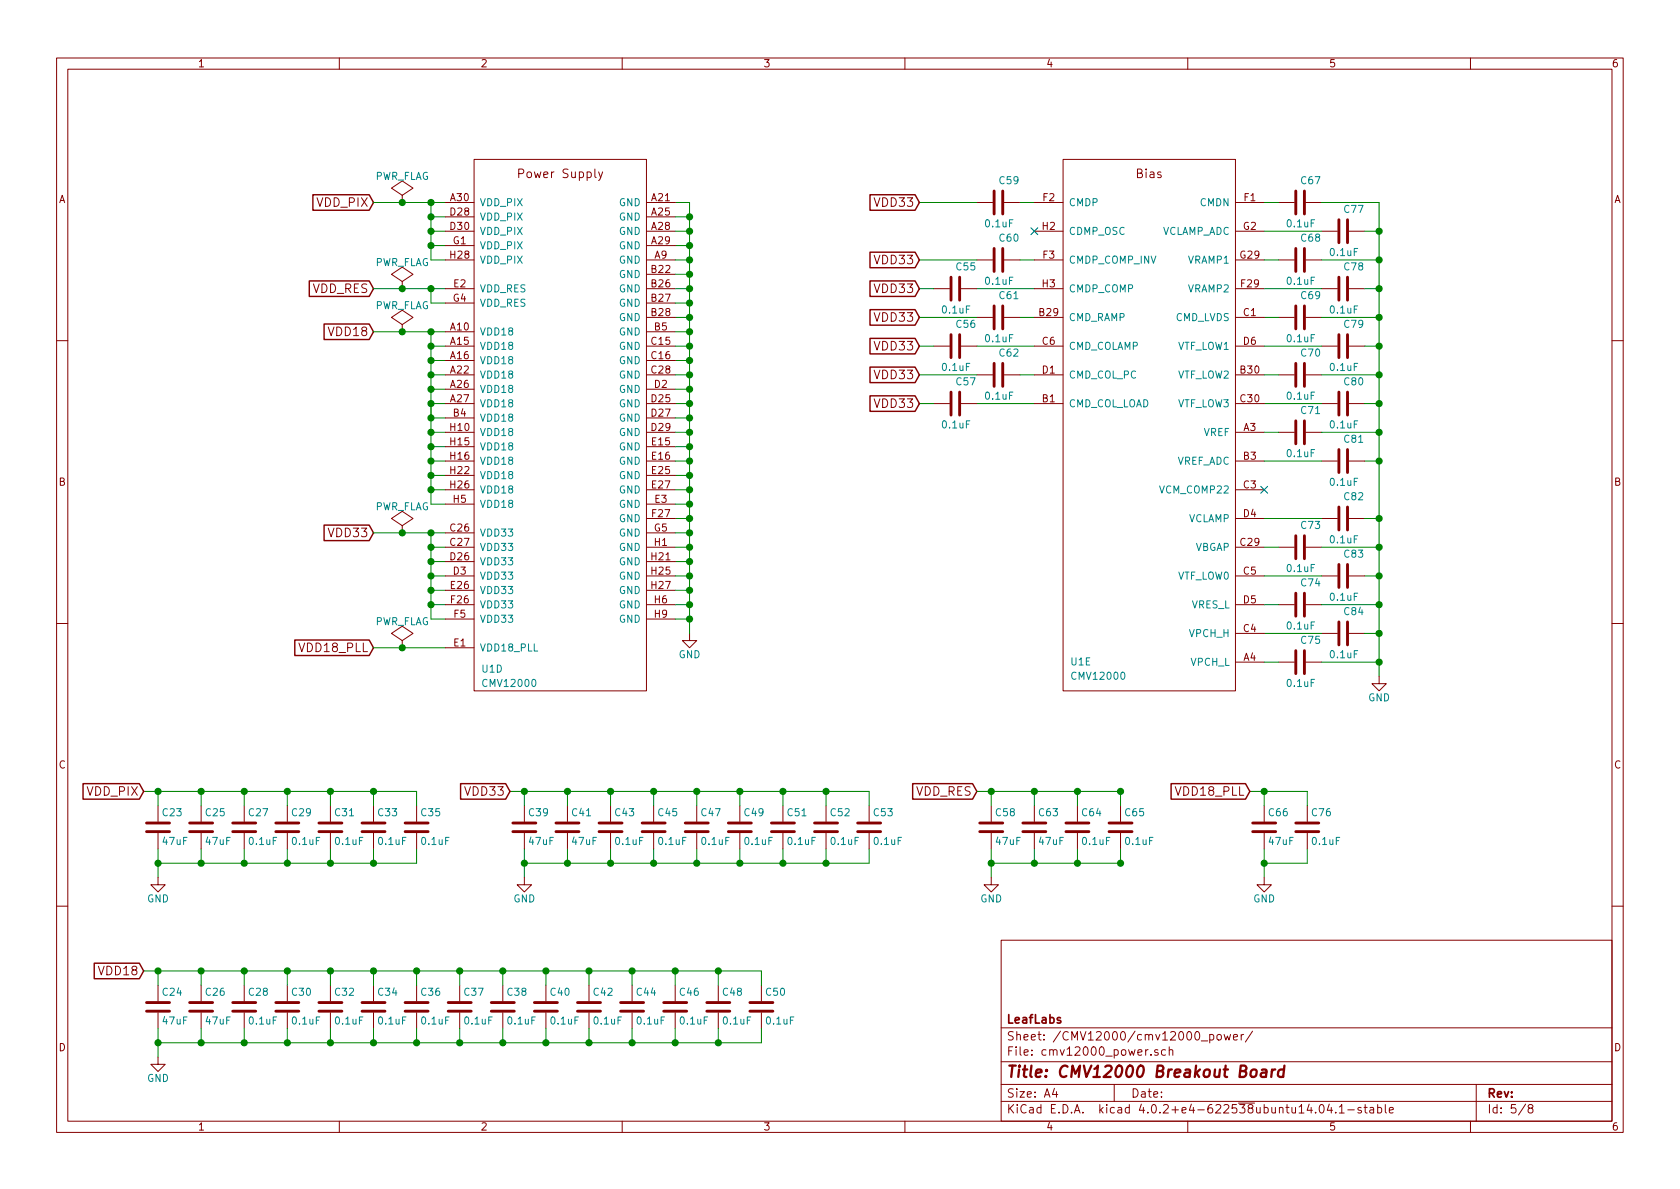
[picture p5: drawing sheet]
EESchema Schematic File Version 2
LIBS:power
LIBS:device
LIBS:transistors
LIBS:conn
LIBS:linear
LIBS:regul
LIBS:74xx
LIBS:cmos4000
LIBS:adc-dac
LIBS:memory
LIBS:xilinx
LIBS:microcontrollers
LIBS:dsp
LIBS:microchip
LIBS:analog_switches
LIBS:motorola
LIBS:texas
LIBS:intel
LIBS:audio
LIBS:interface
LIBS:digital-audio
LIBS:philips
LIBS:display
LIBS:cypress
LIBS:siliconi
LIBS:opto
LIBS:atmel
LIBS:contrib
LIBS:valves
LIBS:leaf
LIBS:cmv12000_breakout-cache
EELAYER 25 0
EELAYER END
$Descr A4 11693 8268
encoding utf-8
Sheet 5 8
Title "CMV12000 Breakout Board"
Date ""
Rev ""
Comp "LeafLabs"
Comment1 ""
Comment2 ""
Comment3 ""
Comment4 ""
$EndDescr
Text GLabel 2600 1400 0    60   Input ~ 0
VDD_PIX
$Comp
L PWR_FLAG #FLG046
U 1 1
P 2800 1400
F 0 "#FLG046" H 2800 1495 50  0001 C CNN
F 1 "PWR_FLAG" H 2800 1580 50  0000 C CNN
F 2 "" H 2800 1400 50  0000 C CNN
F 3 "" H 2800 1400 50  0000 C CNN
	1    2800 1400
	1    0    0    -1  
$EndComp
$Comp
L PWR_FLAG #FLG047
U 1 1
P 2800 2000
F 0 "#FLG047" H 2800 2095 50  0001 C CNN
F 1 "PWR_FLAG" H 2800 2180 50  0000 C CNN
F 2 "" H 2800 2000 50  0000 C CNN
F 3 "" H 2800 2000 50  0000 C CNN
	1    2800 2000
	1    0    0    -1  
$EndComp
Text GLabel 2600 2000 0    60   Input ~ 0
VDD_RES
Text GLabel 2600 2300 0    60   Input ~ 0
VDD18
$Comp
L PWR_FLAG #FLG048
U 1 1
P 2800 2300
F 0 "#FLG048" H 2800 2395 50  0001 C CNN
F 1 "PWR_FLAG" H 2800 2480 50  0000 C CNN
F 2 "" H 2800 2300 50  0000 C CNN
F 3 "" H 2800 2300 50  0000 C CNN
	1    2800 2300
	1    0    0    -1  
$EndComp
Text GLabel 2600 3700 0    60   Input ~ 0
VDD33
$Comp
L PWR_FLAG #FLG049
U 1 1
P 2800 3700
F 0 "#FLG049" H 2800 3795 50  0001 C CNN
F 1 "PWR_FLAG" H 2800 3880 50  0000 C CNN
F 2 "" H 2800 3700 50  0000 C CNN
F 3 "" H 2800 3700 50  0000 C CNN
	1    2800 3700
	1    0    0    -1  
$EndComp
Text GLabel 2600 4500 0    60   Input ~ 0
VDD18_PLL
$Comp
L GND #PWR050
U 1 1
P 4800 4400
F 0 "#PWR050" H 4800 4150 50  0001 C CNN
F 1 "GND" H 4800 4250 50  0000 C CNN
F 2 "" H 4800 4400 50  0000 C CNN
F 3 "" H 4800 4400 50  0000 C CNN
	1    4800 4400
	1    0    0    -1  
$EndComp
$Comp
L C C59
U 1 1
P 6950 1400
F 0 "C59" V 6800 1400 50  0000 L CNN
F 1 "0.1uF" V 7100 1300 50  0000 L CNN
F 2 "Capacitors_SMD:C_0603" H 6988 1250 50  0001 C CNN
F 3 "" H 6950 1400 50  0000 C CNN
	1    6950 1400
	0    1    1    0   
$EndComp
$Comp
L C C60
U 1 1
P 6950 1800
F 0 "C60" V 6800 1800 50  0000 L CNN
F 1 "0.1uF" V 7100 1700 50  0000 L CNN
F 2 "Capacitors_SMD:C_0603" H 6988 1650 50  0001 C CNN
F 3 "" H 6950 1800 50  0000 C CNN
	1    6950 1800
	0    1    1    0   
$EndComp
$Comp
L C C55
U 1 1
P 6650 2000
F 0 "C55" V 6500 2000 50  0000 L CNN
F 1 "0.1uF" V 6800 1900 50  0000 L CNN
F 2 "Capacitors_SMD:C_0603" H 6688 1850 50  0001 C CNN
F 3 "" H 6650 2000 50  0000 C CNN
	1    6650 2000
	0    1    1    0   
$EndComp
$Comp
L C C61
U 1 1
P 6950 2200
F 0 "C61" V 6800 2200 50  0000 L CNN
F 1 "0.1uF" V 7100 2100 50  0000 L CNN
F 2 "Capacitors_SMD:C_0603" H 6988 2050 50  0001 C CNN
F 3 "" H 6950 2200 50  0000 C CNN
	1    6950 2200
	0    1    1    0   
$EndComp
$Comp
L C C56
U 1 1
P 6650 2400
F 0 "C56" V 6500 2400 50  0000 L CNN
F 1 "0.1uF" V 6800 2300 50  0000 L CNN
F 2 "Capacitors_SMD:C_0603" H 6688 2250 50  0001 C CNN
F 3 "" H 6650 2400 50  0000 C CNN
	1    6650 2400
	0    1    1    0   
$EndComp
$Comp
L C C62
U 1 1
P 6950 2600
F 0 "C62" V 6800 2600 50  0000 L CNN
F 1 "0.1uF" V 7100 2500 50  0000 L CNN
F 2 "Capacitors_SMD:C_0603" H 6988 2450 50  0001 C CNN
F 3 "" H 6950 2600 50  0000 C CNN
	1    6950 2600
	0    1    1    0   
$EndComp
$Comp
L C C57
U 1 1
P 6650 2800
F 0 "C57" V 6500 2800 50  0000 L CNN
F 1 "0.1uF" V 6800 2700 50  0000 L CNN
F 2 "Capacitors_SMD:C_0603" H 6688 2650 50  0001 C CNN
F 3 "" H 6650 2800 50  0000 C CNN
	1    6650 2800
	0    1    1    0   
$EndComp
$Comp
L C C67
U 1 1
P 9050 1400
F 0 "C67" V 8900 1400 50  0000 L CNN
F 1 "0.1uF" V 9200 1300 50  0000 L CNN
F 2 "Capacitors_SMD:C_0603" H 9088 1250 50  0001 C CNN
F 3 "" H 9050 1400 50  0000 C CNN
	1    9050 1400
	0    1    1    0   
$EndComp
$Comp
L C C77
U 1 1
P 9350 1600
F 0 "C77" V 9200 1600 50  0000 L CNN
F 1 "0.1uF" V 9500 1500 50  0000 L CNN
F 2 "Capacitors_SMD:C_0603" H 9388 1450 50  0001 C CNN
F 3 "" H 9350 1600 50  0000 C CNN
	1    9350 1600
	0    1    1    0   
$EndComp
$Comp
L C C68
U 1 1
P 9050 1800
F 0 "C68" V 8900 1800 50  0000 L CNN
F 1 "0.1uF" V 9200 1700 50  0000 L CNN
F 2 "Capacitors_SMD:C_0603" H 9088 1650 50  0001 C CNN
F 3 "" H 9050 1800 50  0000 C CNN
	1    9050 1800
	0    1    1    0   
$EndComp
$Comp
L C C78
U 1 1
P 9350 2000
F 0 "C78" V 9200 2000 50  0000 L CNN
F 1 "0.1uF" V 9500 1900 50  0000 L CNN
F 2 "Capacitors_SMD:C_0603" H 9388 1850 50  0001 C CNN
F 3 "" H 9350 2000 50  0000 C CNN
	1    9350 2000
	0    1    1    0   
$EndComp
$Comp
L C C69
U 1 1
P 9050 2200
F 0 "C69" V 8900 2200 50  0000 L CNN
F 1 "0.1uF" V 9200 2100 50  0000 L CNN
F 2 "Capacitors_SMD:C_0603" H 9088 2050 50  0001 C CNN
F 3 "" H 9050 2200 50  0000 C CNN
	1    9050 2200
	0    1    1    0   
$EndComp
$Comp
L C C79
U 1 1
P 9350 2400
F 0 "C79" V 9200 2400 50  0000 L CNN
F 1 "0.1uF" V 9500 2300 50  0000 L CNN
F 2 "Capacitors_SMD:C_0603" H 9388 2250 50  0001 C CNN
F 3 "" H 9350 2400 50  0000 C CNN
	1    9350 2400
	0    1    1    0   
$EndComp
$Comp
L C C70
U 1 1
P 9050 2600
F 0 "C70" V 8900 2600 50  0000 L CNN
F 1 "0.1uF" V 9200 2500 50  0000 L CNN
F 2 "Capacitors_SMD:C_0603" H 9088 2450 50  0001 C CNN
F 3 "" H 9050 2600 50  0000 C CNN
	1    9050 2600
	0    1    1    0   
$EndComp
$Comp
L C C80
U 1 1
P 9350 2800
F 0 "C80" V 9200 2800 50  0000 L CNN
F 1 "0.1uF" V 9500 2700 50  0000 L CNN
F 2 "Capacitors_SMD:C_0603" H 9388 2650 50  0001 C CNN
F 3 "" H 9350 2800 50  0000 C CNN
	1    9350 2800
	0    1    1    0   
$EndComp
$Comp
L C C71
U 1 1
P 9050 3000
F 0 "C71" V 8900 3000 50  0000 L CNN
F 1 "0.1uF" V 9200 2900 50  0000 L CNN
F 2 "Capacitors_SMD:C_0603" H 9088 2850 50  0001 C CNN
F 3 "" H 9050 3000 50  0000 C CNN
	1    9050 3000
	0    1    1    0   
$EndComp
$Comp
L C C81
U 1 1
P 9350 3200
F 0 "C81" V 9200 3200 50  0000 L CNN
F 1 "0.1uF" V 9500 3100 50  0000 L CNN
F 2 "Capacitors_SMD:C_0603" H 9388 3050 50  0001 C CNN
F 3 "" H 9350 3200 50  0000 C CNN
	1    9350 3200
	0    1    1    0   
$EndComp
$Comp
L C C82
U 1 1
P 9350 3600
F 0 "C82" V 9200 3600 50  0000 L CNN
F 1 "0.1uF" V 9500 3500 50  0000 L CNN
F 2 "Capacitors_SMD:C_0603" H 9388 3450 50  0001 C CNN
F 3 "" H 9350 3600 50  0000 C CNN
	1    9350 3600
	0    1    1    0   
$EndComp
$Comp
L C C73
U 1 1
P 9050 3800
F 0 "C73" V 8900 3800 50  0000 L CNN
F 1 "0.1uF" V 9200 3700 50  0000 L CNN
F 2 "Capacitors_SMD:C_0603" H 9088 3650 50  0001 C CNN
F 3 "" H 9050 3800 50  0000 C CNN
	1    9050 3800
	0    1    1    0   
$EndComp
$Comp
L C C83
U 1 1
P 9350 4000
F 0 "C83" V 9200 4000 50  0000 L CNN
F 1 "0.1uF" V 9500 3900 50  0000 L CNN
F 2 "Capacitors_SMD:C_0603" H 9388 3850 50  0001 C CNN
F 3 "" H 9350 4000 50  0000 C CNN
	1    9350 4000
	0    1    1    0   
$EndComp
$Comp
L C C74
U 1 1
P 9050 4200
F 0 "C74" V 8900 4200 50  0000 L CNN
F 1 "0.1uF" V 9200 4100 50  0000 L CNN
F 2 "Capacitors_SMD:C_0603" H 9088 4050 50  0001 C CNN
F 3 "" H 9050 4200 50  0000 C CNN
	1    9050 4200
	0    1    1    0   
$EndComp
$Comp
L C C84
U 1 1
P 9350 4400
F 0 "C84" V 9200 4400 50  0000 L CNN
F 1 "0.1uF" V 9500 4300 50  0000 L CNN
F 2 "Capacitors_SMD:C_0603" H 9388 4250 50  0001 C CNN
F 3 "" H 9350 4400 50  0000 C CNN
	1    9350 4400
	0    1    1    0   
$EndComp
$Comp
L C C75
U 1 1
P 9050 4600
F 0 "C75" V 8900 4600 50  0000 L CNN
F 1 "0.1uF" V 9200 4500 50  0000 L CNN
F 2 "Capacitors_SMD:C_0603" H 9088 4450 50  0001 C CNN
F 3 "" H 9050 4600 50  0000 C CNN
	1    9050 4600
	0    1    1    0   
$EndComp
Wire Wire Line
	3000 1800 3100 1800
Wire Wire Line
	2600 1400 3100 1400
Wire Wire Line
	3100 1500 3000 1500
Connection ~ 3000 1500
Wire Wire Line
	3000 1600 3100 1600
Connection ~ 3000 1600
Wire Wire Line
	3000 1700 3100 1700
Connection ~ 3000 1700
Wire Wire Line
	3000 1400 3000 1800
Connection ~ 3000 1400
Wire Wire Line
	3100 2100 3000 2100
Wire Wire Line
	3000 2100 3000 2000
Wire Wire Line
	2600 2000 3100 2000
Connection ~ 3000 2000
Connection ~ 2800 2000
Connection ~ 2800 1400
Wire Wire Line
	3100 3500 3000 3500
Wire Wire Line
	3000 3500 3000 2300
Wire Wire Line
	2600 2300 3100 2300
Wire Wire Line
	3100 2400 3000 2400
Connection ~ 3000 2400
Wire Wire Line
	3100 2500 3000 2500
Connection ~ 3000 2500
Wire Wire Line
	3100 2600 3000 2600
Connection ~ 3000 2600
Wire Wire Line
	3100 2700 3000 2700
Connection ~ 3000 2700
Wire Wire Line
	3100 2800 3000 2800
Connection ~ 3000 2800
Wire Wire Line
	3000 2800 3000 2900
Wire Wire Line
	3000 2900 3100 2900
Wire Wire Line
	3100 3000 3000 3000
Connection ~ 3000 3000
Wire Wire Line
	3100 3100 3000 3100
Connection ~ 3000 3100
Wire Wire Line
	3100 3200 3000 3200
Connection ~ 3000 3200
Wire Wire Line
	3100 3300 3000 3300
Connection ~ 3000 3300
Wire Wire Line
	3100 3400 3000 3400
Connection ~ 3000 3400
Connection ~ 3000 2900
Connection ~ 3000 2300
Connection ~ 2800 2300
Wire Wire Line
	3100 4300 3000 4300
Wire Wire Line
	3000 4300 3000 3700
Wire Wire Line
	2600 3700 3100 3700
Wire Wire Line
	3100 3800 3000 3800
Connection ~ 3000 3800
Wire Wire Line
	3100 3900 3000 3900
Connection ~ 3000 3900
Wire Wire Line
	3100 4000 3000 4000
Connection ~ 3000 4000
Wire Wire Line
	3100 4100 3000 4100
Connection ~ 3000 4100
Wire Wire Line
	3100 4200 3000 4200
Connection ~ 3000 4200
Connection ~ 3000 3700
Connection ~ 2800 3700
Wire Wire Line
	3100 4500 2600 4500
Wire Wire Line
	4700 1400 4800 1400
Wire Wire Line
	4800 1400 4800 4400
Wire Wire Line
	4700 1500 4800 1500
Connection ~ 4800 1500
Wire Wire Line
	4700 1600 4800 1600
Connection ~ 4800 1600
Wire Wire Line
	4700 1700 4800 1700
Connection ~ 4800 1700
Wire Wire Line
	4700 1800 4800 1800
Connection ~ 4800 1800
Wire Wire Line
	4700 1900 4800 1900
Connection ~ 4800 1900
Wire Wire Line
	4700 2000 4800 2000
Connection ~ 4800 2000
Wire Wire Line
	4700 2100 4800 2100
Connection ~ 4800 2100
Wire Wire Line
	4700 2200 4800 2200
Connection ~ 4800 2200
Wire Wire Line
	4700 2300 4800 2300
Connection ~ 4800 2300
Wire Wire Line
	4700 2400 4800 2400
Connection ~ 4800 2400
Wire Wire Line
	4700 2500 4800 2500
Connection ~ 4800 2500
Wire Wire Line
	4700 2600 4800 2600
Connection ~ 4800 2600
Wire Wire Line
	4700 2700 4800 2700
Connection ~ 4800 2700
Wire Wire Line
	4700 2800 4800 2800
Connection ~ 4800 2800
Wire Wire Line
	4700 2900 4800 2900
Connection ~ 4800 2900
Wire Wire Line
	4700 3000 4800 3000
Connection ~ 4800 3000
Wire Wire Line
	4700 3100 4800 3100
Connection ~ 4800 3100
Wire Wire Line
	4700 3200 4800 3200
Connection ~ 4800 3200
Wire Wire Line
	4700 3300 4800 3300
Connection ~ 4800 3300
Wire Wire Line
	4700 3400 4800 3400
Connection ~ 4800 3400
Wire Wire Line
	4700 3500 4800 3500
Connection ~ 4800 3500
Wire Wire Line
	4700 3600 4800 3600
Connection ~ 4800 3600
Wire Wire Line
	4700 3700 4800 3700
Connection ~ 4800 3700
Wire Wire Line
	4700 3800 4800 3800
Connection ~ 4800 3800
Wire Wire Line
	4700 3900 4800 3900
Connection ~ 4800 3900
Wire Wire Line
	4700 4000 4800 4000
Connection ~ 4800 4000
Wire Wire Line
	4700 4100 4800 4100
Connection ~ 4800 4100
Wire Wire Line
	4700 4200 4800 4200
Connection ~ 4800 4200
Wire Wire Line
	4700 4300 4800 4300
Connection ~ 4800 4300
Wire Wire Line
	8800 1400 8900 1400
Wire Wire Line
	8800 1600 9200 1600
Wire Wire Line
	8800 1800 8900 1800
Wire Wire Line
	8800 2000 9200 2000
Wire Wire Line
	8800 2200 8900 2200
Wire Wire Line
	8800 2400 9200 2400
Wire Wire Line
	8800 2600 8900 2600
Wire Wire Line
	8800 2800 9200 2800
Wire Wire Line
	8800 3000 8900 3000
Wire Wire Line
	8800 3200 9200 3200
Wire Wire Line
	8800 3600 9200 3600
Wire Wire Line
	8800 3800 8900 3800
Wire Wire Line
	8800 4000 9200 4000
Wire Wire Line
	8800 4200 8900 4200
Wire Wire Line
	8800 4400 9200 4400
Wire Wire Line
	8800 4600 8900 4600
Wire Wire Line
	9500 1600 9600 1600
Wire Wire Line
	9600 1400 9600 4700
Wire Wire Line
	9200 4600 9600 4600
Connection ~ 9600 4600
Wire Wire Line
	9500 4400 9600 4400
Connection ~ 9600 4400
Wire Wire Line
	9200 4200 9600 4200
Connection ~ 9600 4200
Wire Wire Line
	9500 4000 9600 4000
Connection ~ 9600 4000
Wire Wire Line
	9200 3800 9600 3800
Connection ~ 9600 3800
Wire Wire Line
	9500 3600 9600 3600
Connection ~ 9600 3600
Wire Wire Line
	9500 3200 9600 3200
Connection ~ 9600 3200
Wire Wire Line
	9200 3000 9600 3000
Connection ~ 9600 3000
Wire Wire Line
	9500 2800 9600 2800
Connection ~ 9600 2800
Wire Wire Line
	9200 2600 9600 2600
Connection ~ 9600 2600
Wire Wire Line
	9500 2400 9600 2400
Connection ~ 9600 2400
Wire Wire Line
	9200 2200 9600 2200
Connection ~ 9600 2200
Wire Wire Line
	9500 2000 9600 2000
Connection ~ 9600 2000
Wire Wire Line
	9200 1800 9600 1800
Connection ~ 9600 1800
Wire Wire Line
	9200 1400 9600 1400
Connection ~ 9600 1600
$Comp
L GND #PWR051
U 1 1
P 9600 4700
F 0 "#PWR051" H 9600 4450 50  0001 C CNN
F 1 "GND" H 9600 4550 50  0000 C CNN
F 2 "" H 9600 4700 50  0000 C CNN
F 3 "" H 9600 4700 50  0000 C CNN
	1    9600 4700
	1    0    0    -1  
$EndComp
Wire Wire Line
	7200 1400 7100 1400
Wire Wire Line
	7200 1800 7100 1800
Wire Wire Line
	7200 2000 6800 2000
Wire Wire Line
	7200 2200 7100 2200
Wire Wire Line
	7200 2400 6800 2400
Wire Wire Line
	7200 2600 7100 2600
Wire Wire Line
	7200 2800 6800 2800
Wire Wire Line
	6500 2800 6400 2800
Wire Wire Line
	6800 2600 6400 2600
Wire Wire Line
	6500 2400 6400 2400
Wire Wire Line
	6800 2200 6400 2200
Wire Wire Line
	6500 2000 6400 2000
Wire Wire Line
	6800 1800 6400 1800
Wire Wire Line
	6800 1400 6400 1400
Text GLabel 6400 1400 0    60   Input ~ 0
VDD33
Text GLabel 6400 1800 0    60   Input ~ 0
VDD33
Text GLabel 6400 2000 0    60   Input ~ 0
VDD33
Text GLabel 6400 2200 0    60   Input ~ 0
VDD33
Text GLabel 6400 2400 0    60   Input ~ 0
VDD33
Text GLabel 6400 2600 0    60   Input ~ 0
VDD33
Text GLabel 6400 2800 0    60   Input ~ 0
VDD33
$Comp
L C C23
U 1 1
P 1100 5750
F 0 "C23" H 1125 5850 50  0000 L CNN
F 1 "47uF" H 1125 5650 50  0000 L CNN
F 2 "Capacitors_SMD:C_1206" H 1138 5600 50  0001 C CNN
F 3 "" H 1100 5750 50  0000 C CNN
	1    1100 5750
	1    0    0    -1  
$EndComp
$Comp
L C C25
U 1 1
P 1400 5750
F 0 "C25" H 1425 5850 50  0000 L CNN
F 1 "47uF" H 1425 5650 50  0000 L CNN
F 2 "Capacitors_SMD:C_1206" H 1438 5600 50  0001 C CNN
F 3 "" H 1400 5750 50  0000 C CNN
	1    1400 5750
	1    0    0    -1  
$EndComp
$Comp
L C C27
U 1 1
P 1700 5750
F 0 "C27" H 1725 5850 50  0000 L CNN
F 1 "0.1uF" H 1725 5650 50  0000 L CNN
F 2 "Capacitors_SMD:C_0603" H 1738 5600 50  0001 C CNN
F 3 "" H 1700 5750 50  0000 C CNN
	1    1700 5750
	1    0    0    -1  
$EndComp
$Comp
L C C29
U 1 1
P 2000 5750
F 0 "C29" H 2025 5850 50  0000 L CNN
F 1 "0.1uF" H 2025 5650 50  0000 L CNN
F 2 "Capacitors_SMD:C_0603" H 2038 5600 50  0001 C CNN
F 3 "" H 2000 5750 50  0000 C CNN
	1    2000 5750
	1    0    0    -1  
$EndComp
$Comp
L C C31
U 1 1
P 2300 5750
F 0 "C31" H 2325 5850 50  0000 L CNN
F 1 "0.1uF" H 2325 5650 50  0000 L CNN
F 2 "Capacitors_SMD:C_0603" H 2338 5600 50  0001 C CNN
F 3 "" H 2300 5750 50  0000 C CNN
	1    2300 5750
	1    0    0    -1  
$EndComp
$Comp
L C C33
U 1 1
P 2600 5750
F 0 "C33" H 2625 5850 50  0000 L CNN
F 1 "0.1uF" H 2625 5650 50  0000 L CNN
F 2 "Capacitors_SMD:C_0603" H 2638 5600 50  0001 C CNN
F 3 "" H 2600 5750 50  0000 C CNN
	1    2600 5750
	1    0    0    -1  
$EndComp
$Comp
L C C35
U 1 1
P 2900 5750
F 0 "C35" H 2925 5850 50  0000 L CNN
F 1 "0.1uF" H 2925 5650 50  0000 L CNN
F 2 "Capacitors_SMD:C_0603" H 2938 5600 50  0001 C CNN
F 3 "" H 2900 5750 50  0000 C CNN
	1    2900 5750
	1    0    0    -1  
$EndComp
Wire Wire Line
	2900 5500 2900 5600
Wire Wire Line
	1000 5500 2900 5500
Wire Wire Line
	1100 5500 1100 5600
Wire Wire Line
	1400 5600 1400 5500
Connection ~ 1400 5500
Wire Wire Line
	1700 5600 1700 5500
Connection ~ 1700 5500
Wire Wire Line
	2000 5600 2000 5500
Connection ~ 2000 5500
Wire Wire Line
	2300 5600 2300 5500
Connection ~ 2300 5500
Wire Wire Line
	2600 5500 2600 5600
Connection ~ 2600 5500
Wire Wire Line
	1100 5900 1100 6100
Wire Wire Line
	1100 6000 2900 6000
Wire Wire Line
	2900 6000 2900 5900
Wire Wire Line
	2600 5900 2600 6000
Connection ~ 2600 6000
Wire Wire Line
	2300 5900 2300 6000
Connection ~ 2300 6000
Wire Wire Line
	2000 5900 2000 6000
Connection ~ 2000 6000
Wire Wire Line
	1700 5900 1700 6000
Connection ~ 1700 6000
Wire Wire Line
	1400 5900 1400 6000
Connection ~ 1400 6000
Connection ~ 1100 5500
Connection ~ 1100 6000
$Comp
L GND #PWR052
U 1 1
P 1100 6100
F 0 "#PWR052" H 1100 5850 50  0001 C CNN
F 1 "GND" H 1100 5950 50  0000 C CNN
F 2 "" H 1100 6100 50  0000 C CNN
F 3 "" H 1100 6100 50  0000 C CNN
	1    1100 6100
	1    0    0    -1  
$EndComp
Text GLabel 1000 5500 0    60   Input ~ 0
VDD_PIX
$Comp
L C C39
U 1 1
P 3650 5750
F 0 "C39" H 3675 5850 50  0000 L CNN
F 1 "47uF" H 3675 5650 50  0000 L CNN
F 2 "Capacitors_SMD:C_1206" H 3688 5600 50  0001 C CNN
F 3 "" H 3650 5750 50  0000 C CNN
	1    3650 5750
	1    0    0    -1  
$EndComp
$Comp
L C C41
U 1 1
P 3950 5750
F 0 "C41" H 3975 5850 50  0000 L CNN
F 1 "47uF" H 3975 5650 50  0000 L CNN
F 2 "Capacitors_SMD:C_1206" H 3988 5600 50  0001 C CNN
F 3 "" H 3950 5750 50  0000 C CNN
	1    3950 5750
	1    0    0    -1  
$EndComp
$Comp
L C C43
U 1 1
P 4250 5750
F 0 "C43" H 4275 5850 50  0000 L CNN
F 1 "0.1uF" H 4275 5650 50  0000 L CNN
F 2 "Capacitors_SMD:C_0603" H 4288 5600 50  0001 C CNN
F 3 "" H 4250 5750 50  0000 C CNN
	1    4250 5750
	1    0    0    -1  
$EndComp
$Comp
L C C45
U 1 1
P 4550 5750
F 0 "C45" H 4575 5850 50  0000 L CNN
F 1 "0.1uF" H 4575 5650 50  0000 L CNN
F 2 "Capacitors_SMD:C_0603" H 4588 5600 50  0001 C CNN
F 3 "" H 4550 5750 50  0000 C CNN
	1    4550 5750
	1    0    0    -1  
$EndComp
$Comp
L C C47
U 1 1
P 4850 5750
F 0 "C47" H 4875 5850 50  0000 L CNN
F 1 "0.1uF" H 4875 5650 50  0000 L CNN
F 2 "Capacitors_SMD:C_0603" H 4888 5600 50  0001 C CNN
F 3 "" H 4850 5750 50  0000 C CNN
	1    4850 5750
	1    0    0    -1  
$EndComp
$Comp
L C C49
U 1 1
P 5150 5750
F 0 "C49" H 5175 5850 50  0000 L CNN
F 1 "0.1uF" H 5175 5650 50  0000 L CNN
F 2 "Capacitors_SMD:C_0603" H 5188 5600 50  0001 C CNN
F 3 "" H 5150 5750 50  0000 C CNN
	1    5150 5750
	1    0    0    -1  
$EndComp
$Comp
L C C51
U 1 1
P 5450 5750
F 0 "C51" H 5475 5850 50  0000 L CNN
F 1 "0.1uF" H 5475 5650 50  0000 L CNN
F 2 "Capacitors_SMD:C_0603" H 5488 5600 50  0001 C CNN
F 3 "" H 5450 5750 50  0000 C CNN
	1    5450 5750
	1    0    0    -1  
$EndComp
Wire Wire Line
	5450 5500 5450 5600
Wire Wire Line
	3550 5500 6050 5500
Wire Wire Line
	3650 5500 3650 5600
Wire Wire Line
	3950 5600 3950 5500
Connection ~ 3950 5500
Wire Wire Line
	4250 5600 4250 5500
Connection ~ 4250 5500
Wire Wire Line
	4550 5600 4550 5500
Connection ~ 4550 5500
Wire Wire Line
	4850 5600 4850 5500
Connection ~ 4850 5500
Wire Wire Line
	5150 5500 5150 5600
Connection ~ 5150 5500
Wire Wire Line
	3650 5900 3650 6100
Wire Wire Line
	3650 6000 6050 6000
Wire Wire Line
	5450 6000 5450 5900
Wire Wire Line
	5150 5900 5150 6000
Connection ~ 5150 6000
Wire Wire Line
	4850 5900 4850 6000
Connection ~ 4850 6000
Wire Wire Line
	4550 5900 4550 6000
Connection ~ 4550 6000
Wire Wire Line
	4250 5900 4250 6000
Connection ~ 4250 6000
Wire Wire Line
	3950 5900 3950 6000
Connection ~ 3950 6000
Connection ~ 3650 5500
Connection ~ 3650 6000
$Comp
L GND #PWR053
U 1 1
P 3650 6100
F 0 "#PWR053" H 3650 5850 50  0001 C CNN
F 1 "GND" H 3650 5950 50  0000 C CNN
F 2 "" H 3650 6100 50  0000 C CNN
F 3 "" H 3650 6100 50  0000 C CNN
	1    3650 6100
	1    0    0    -1  
$EndComp
$Comp
L C C52
U 1 1
P 5750 5750
F 0 "C52" H 5775 5850 50  0000 L CNN
F 1 "0.1uF" H 5775 5650 50  0000 L CNN
F 2 "Capacitors_SMD:C_0603" H 5788 5600 50  0001 C CNN
F 3 "" H 5750 5750 50  0000 C CNN
	1    5750 5750
	1    0    0    -1  
$EndComp
$Comp
L C C53
U 1 1
P 6050 5750
F 0 "C53" H 6075 5850 50  0000 L CNN
F 1 "0.1uF" H 6075 5650 50  0000 L CNN
F 2 "Capacitors_SMD:C_0603" H 6088 5600 50  0001 C CNN
F 3 "" H 6050 5750 50  0000 C CNN
	1    6050 5750
	1    0    0    -1  
$EndComp
Wire Wire Line
	6050 5500 6050 5600
Connection ~ 5450 5500
Wire Wire Line
	5750 5600 5750 5500
Connection ~ 5750 5500
Wire Wire Line
	6050 6000 6050 5900
Connection ~ 5450 6000
Wire Wire Line
	5750 5900 5750 6000
Connection ~ 5750 6000
Text GLabel 3550 5500 0    60   Input ~ 0
VDD33
$Comp
L C C58
U 1 1
P 6900 5750
F 0 "C58" H 6925 5850 50  0000 L CNN
F 1 "47uF" H 6925 5650 50  0000 L CNN
F 2 "Capacitors_SMD:C_1206" H 6938 5600 50  0001 C CNN
F 3 "" H 6900 5750 50  0000 C CNN
	1    6900 5750
	1    0    0    -1  
$EndComp
$Comp
L C C63
U 1 1
P 7200 5750
F 0 "C63" H 7225 5850 50  0000 L CNN
F 1 "47uF" H 7225 5650 50  0000 L CNN
F 2 "Capacitors_SMD:C_1206" H 7238 5600 50  0001 C CNN
F 3 "" H 7200 5750 50  0000 C CNN
	1    7200 5750
	1    0    0    -1  
$EndComp
$Comp
L C C64
U 1 1
P 7500 5750
F 0 "C64" H 7525 5850 50  0000 L CNN
F 1 "0.1uF" H 7525 5650 50  0000 L CNN
F 2 "Capacitors_SMD:C_0603" H 7538 5600 50  0001 C CNN
F 3 "" H 7500 5750 50  0000 C CNN
	1    7500 5750
	1    0    0    -1  
$EndComp
$Comp
L C C65
U 1 1
P 7800 5750
F 0 "C65" H 7825 5850 50  0000 L CNN
F 1 "0.1uF" H 7825 5650 50  0000 L CNN
F 2 "Capacitors_SMD:C_0603" H 7838 5600 50  0001 C CNN
F 3 "" H 7800 5750 50  0000 C CNN
	1    7800 5750
	1    0    0    -1  
$EndComp
Wire Wire Line
	6900 5500 6900 5600
Wire Wire Line
	7200 5600 7200 5500
Connection ~ 7200 5500
Wire Wire Line
	7500 5600 7500 5500
Connection ~ 7500 5500
Wire Wire Line
	7800 5600 7800 5500
Connection ~ 7800 5500
Wire Wire Line
	6900 5900 6900 6100
Wire Wire Line
	7800 5900 7800 6000
Connection ~ 7800 6000
Wire Wire Line
	7500 5900 7500 6000
Connection ~ 7500 6000
Wire Wire Line
	7200 5900 7200 6000
Connection ~ 7200 6000
Connection ~ 6900 5500
Connection ~ 6900 6000
$Comp
L GND #PWR054
U 1 1
P 6900 6100
F 0 "#PWR054" H 6900 5850 50  0001 C CNN
F 1 "GND" H 6900 5950 50  0000 C CNN
F 2 "" H 6900 6100 50  0000 C CNN
F 3 "" H 6900 6100 50  0000 C CNN
	1    6900 6100
	1    0    0    -1  
$EndComp
Text GLabel 6800 5500 0    60   Input ~ 0
VDD_RES
Wire Wire Line
	7800 5500 6800 5500
Wire Wire Line
	7800 6000 6900 6000
$Comp
L C C24
U 1 1
P 1100 7000
F 0 "C24" H 1125 7100 50  0000 L CNN
F 1 "47uF" H 1125 6900 50  0000 L CNN
F 2 "Capacitors_SMD:C_1206" H 1138 6850 50  0001 C CNN
F 3 "" H 1100 7000 50  0000 C CNN
	1    1100 7000
	1    0    0    -1  
$EndComp
$Comp
L C C26
U 1 1
P 1400 7000
F 0 "C26" H 1425 7100 50  0000 L CNN
F 1 "47uF" H 1425 6900 50  0000 L CNN
F 2 "Capacitors_SMD:C_1206" H 1438 6850 50  0001 C CNN
F 3 "" H 1400 7000 50  0000 C CNN
	1    1400 7000
	1    0    0    -1  
$EndComp
$Comp
L C C28
U 1 1
P 1700 7000
F 0 "C28" H 1725 7100 50  0000 L CNN
F 1 "0.1uF" H 1725 6900 50  0000 L CNN
F 2 "Capacitors_SMD:C_0603" H 1738 6850 50  0001 C CNN
F 3 "" H 1700 7000 50  0000 C CNN
	1    1700 7000
	1    0    0    -1  
$EndComp
$Comp
L C C30
U 1 1
P 2000 7000
F 0 "C30" H 2025 7100 50  0000 L CNN
F 1 "0.1uF" H 2025 6900 50  0000 L CNN
F 2 "Capacitors_SMD:C_0603" H 2038 6850 50  0001 C CNN
F 3 "" H 2000 7000 50  0000 C CNN
	1    2000 7000
	1    0    0    -1  
$EndComp
$Comp
L C C32
U 1 1
P 2300 7000
F 0 "C32" H 2325 7100 50  0000 L CNN
F 1 "0.1uF" H 2325 6900 50  0000 L CNN
F 2 "Capacitors_SMD:C_0603" H 2338 6850 50  0001 C CNN
F 3 "" H 2300 7000 50  0000 C CNN
	1    2300 7000
	1    0    0    -1  
$EndComp
$Comp
L C C34
U 1 1
P 2600 7000
F 0 "C34" H 2625 7100 50  0000 L CNN
F 1 "0.1uF" H 2625 6900 50  0000 L CNN
F 2 "Capacitors_SMD:C_0603" H 2638 6850 50  0001 C CNN
F 3 "" H 2600 7000 50  0000 C CNN
	1    2600 7000
	1    0    0    -1  
$EndComp
$Comp
L C C36
U 1 1
P 2900 7000
F 0 "C36" H 2925 7100 50  0000 L CNN
F 1 "0.1uF" H 2925 6900 50  0000 L CNN
F 2 "Capacitors_SMD:C_0603" H 2938 6850 50  0001 C CNN
F 3 "" H 2900 7000 50  0000 C CNN
	1    2900 7000
	1    0    0    -1  
$EndComp
Wire Wire Line
	2900 6750 2900 6850
Wire Wire Line
	1000 6750 5300 6750
Wire Wire Line
	1100 6750 1100 6850
Wire Wire Line
	1400 6850 1400 6750
Connection ~ 1400 6750
Wire Wire Line
	1700 6850 1700 6750
Connection ~ 1700 6750
Wire Wire Line
	2000 6850 2000 6750
Connection ~ 2000 6750
Wire Wire Line
	2300 6850 2300 6750
Connection ~ 2300 6750
Wire Wire Line
	2600 6750 2600 6850
Connection ~ 2600 6750
Wire Wire Line
	1100 7150 1100 7350
Wire Wire Line
	1100 7250 5300 7250
Wire Wire Line
	2900 7250 2900 7150
Wire Wire Line
	2600 7150 2600 7250
Connection ~ 2600 7250
Wire Wire Line
	2300 7150 2300 7250
Connection ~ 2300 7250
Wire Wire Line
	2000 7150 2000 7250
Connection ~ 2000 7250
Wire Wire Line
	1700 7150 1700 7250
Connection ~ 1700 7250
Wire Wire Line
	1400 7150 1400 7250
Connection ~ 1400 7250
Connection ~ 1100 6750
Connection ~ 1100 7250
$Comp
L GND #PWR055
U 1 1
P 1100 7350
F 0 "#PWR055" H 1100 7100 50  0001 C CNN
F 1 "GND" H 1100 7200 50  0000 C CNN
F 2 "" H 1100 7350 50  0000 C CNN
F 3 "" H 1100 7350 50  0000 C CNN
	1    1100 7350
	1    0    0    -1  
$EndComp
$Comp
L C C37
U 1 1
P 3200 7000
F 0 "C37" H 3225 7100 50  0000 L CNN
F 1 "0.1uF" H 3225 6900 50  0000 L CNN
F 2 "Capacitors_SMD:C_0603" H 3238 6850 50  0001 C CNN
F 3 "" H 3200 7000 50  0000 C CNN
	1    3200 7000
	1    0    0    -1  
$EndComp
$Comp
L C C38
U 1 1
P 3500 7000
F 0 "C38" H 3525 7100 50  0000 L CNN
F 1 "0.1uF" H 3525 6900 50  0000 L CNN
F 2 "Capacitors_SMD:C_0603" H 3538 6850 50  0001 C CNN
F 3 "" H 3500 7000 50  0000 C CNN
	1    3500 7000
	1    0    0    -1  
$EndComp
Wire Wire Line
	3500 6750 3500 6850
Connection ~ 2900 6750
Wire Wire Line
	3200 6850 3200 6750
Connection ~ 3200 6750
Wire Wire Line
	3500 7250 3500 7150
Connection ~ 2900 7250
Wire Wire Line
	3200 7150 3200 7250
Connection ~ 3200 7250
$Comp
L C C40
U 1 1
P 3800 7000
F 0 "C40" H 3825 7100 50  0000 L CNN
F 1 "0.1uF" H 3825 6900 50  0000 L CNN
F 2 "Capacitors_SMD:C_0603" H 3838 6850 50  0001 C CNN
F 3 "" H 3800 7000 50  0000 C CNN
	1    3800 7000
	1    0    0    -1  
$EndComp
$Comp
L C C42
U 1 1
P 4100 7000
F 0 "C42" H 4125 7100 50  0000 L CNN
F 1 "0.1uF" H 4125 6900 50  0000 L CNN
F 2 "Capacitors_SMD:C_0603" H 4138 6850 50  0001 C CNN
F 3 "" H 4100 7000 50  0000 C CNN
	1    4100 7000
	1    0    0    -1  
$EndComp
$Comp
L C C44
U 1 1
P 4400 7000
F 0 "C44" H 4425 7100 50  0000 L CNN
F 1 "0.1uF" H 4425 6900 50  0000 L CNN
F 2 "Capacitors_SMD:C_0603" H 4438 6850 50  0001 C CNN
F 3 "" H 4400 7000 50  0000 C CNN
	1    4400 7000
	1    0    0    -1  
$EndComp
$Comp
L C C46
U 1 1
P 4700 7000
F 0 "C46" H 4725 7100 50  0000 L CNN
F 1 "0.1uF" H 4725 6900 50  0000 L CNN
F 2 "Capacitors_SMD:C_0603" H 4738 6850 50  0001 C CNN
F 3 "" H 4700 7000 50  0000 C CNN
	1    4700 7000
	1    0    0    -1  
$EndComp
$Comp
L C C48
U 1 1
P 5000 7000
F 0 "C48" H 5025 7100 50  0000 L CNN
F 1 "0.1uF" H 5025 6900 50  0000 L CNN
F 2 "Capacitors_SMD:C_0603" H 5038 6850 50  0001 C CNN
F 3 "" H 5000 7000 50  0000 C CNN
	1    5000 7000
	1    0    0    -1  
$EndComp
$Comp
L C C50
U 1 1
P 5300 7000
F 0 "C50" H 5325 7100 50  0000 L CNN
F 1 "0.1uF" H 5325 6900 50  0000 L CNN
F 2 "Capacitors_SMD:C_0603" H 5338 6850 50  0001 C CNN
F 3 "" H 5300 7000 50  0000 C CNN
	1    5300 7000
	1    0    0    -1  
$EndComp
Wire Wire Line
	5300 6750 5300 6850
Connection ~ 3500 6750
Wire Wire Line
	3800 6850 3800 6750
Connection ~ 3800 6750
Wire Wire Line
	4100 6850 4100 6750
Connection ~ 4100 6750
Wire Wire Line
	4400 6850 4400 6750
Connection ~ 4400 6750
Wire Wire Line
	4700 6850 4700 6750
Connection ~ 4700 6750
Wire Wire Line
	5000 6850 5000 6750
Connection ~ 5000 6750
Wire Wire Line
	5300 7250 5300 7150
Connection ~ 3500 7250
Wire Wire Line
	3800 7150 3800 7250
Connection ~ 3800 7250
Wire Wire Line
	4100 7150 4100 7250
Connection ~ 4100 7250
Wire Wire Line
	4400 7150 4400 7250
Connection ~ 4400 7250
Wire Wire Line
	4700 7150 4700 7250
Connection ~ 4700 7250
Wire Wire Line
	5000 7150 5000 7250
Connection ~ 5000 7250
Text GLabel 1000 6750 0    60   Input ~ 0
VDD18
$Comp
L PWR_FLAG #FLG056
U 1 1
P 2800 4500
F 0 "#FLG056" H 2800 4595 50  0001 C CNN
F 1 "PWR_FLAG" H 2800 4680 50  0000 C CNN
F 2 "" H 2800 4500 50  0000 C CNN
F 3 "" H 2800 4500 50  0000 C CNN
	1    2800 4500
	1    0    0    -1  
$EndComp
Connection ~ 2800 4500
$Comp
L C C66
U 1 1
P 8800 5750
F 0 "C66" H 8825 5850 50  0000 L CNN
F 1 "47uF" H 8825 5650 50  0000 L CNN
F 2 "Capacitors_SMD:C_1206" H 8838 5600 50  0001 C CNN
F 3 "" H 8800 5750 50  0000 C CNN
	1    8800 5750
	1    0    0    -1  
$EndComp
$Comp
L C C76
U 1 1
P 9100 5750
F 0 "C76" H 9125 5850 50  0000 L CNN
F 1 "0.1uF" H 9125 5650 50  0000 L CNN
F 2 "Capacitors_SMD:C_0603" H 9138 5600 50  0001 C CNN
F 3 "" H 9100 5750 50  0000 C CNN
	1    9100 5750
	1    0    0    -1  
$EndComp
Wire Wire Line
	8800 5500 8800 5600
Wire Wire Line
	9100 5600 9100 5500
Wire Wire Line
	8800 5900 8800 6100
Wire Wire Line
	9100 5900 9100 6000
Connection ~ 8800 5500
$Comp
L GND #PWR057
U 1 1
P 8800 6100
F 0 "#PWR057" H 8800 5850 50  0001 C CNN
F 1 "GND" H 8800 5950 50  0000 C CNN
F 2 "" H 8800 6100 50  0000 C CNN
F 3 "" H 8800 6100 50  0000 C CNN
	1    8800 6100
	1    0    0    -1  
$EndComp
Wire Wire Line
	9100 5500 8700 5500
Text GLabel 8700 5500 0    60   Input ~ 0
VDD18_PLL
Wire Wire Line
	9100 6000 8800 6000
Connection ~ 8800 6000
$Comp
L CMV12000 U1
U 4 1
P 4700 4750
AR Path="/57A03592" Ref="U1"  Part="4" 
AR Path="/5789B67B/578D2EA2/57A03592" Ref="U1"  Part="4" 
F 0 "U1" H 3350 4850 50  0000 L CNN
F 1 "CMV12000" H 3350 4750 50  0000 L CNN
F 2 "" H 4700 5450 50  0001 L CNN
F 3 "" H 4700 5450 50  0001 L CNN
	4    4700 4750
	1    0    0    -1  
$EndComp
$Comp
L CMV12000 U1
U 5 1
P 8800 4700
AR Path="/57A03687" Ref="U1"  Part="5" 
AR Path="/5789B67B/578D2EA2/57A03687" Ref="U1"  Part="5" 
F 0 "U1" H 7450 4800 50  0000 L CNN
F 1 "CMV12000" H 7450 4700 50  0000 L CNN
F 2 "" H 8800 5400 50  0001 L CNN
F 3 "" H 8800 5400 50  0001 L CNN
	5    8800 4700
	1    0    0    -1  
$EndComp
NoConn ~ 7200 1600
NoConn ~ 8800 3400
$EndSCHEMATC
